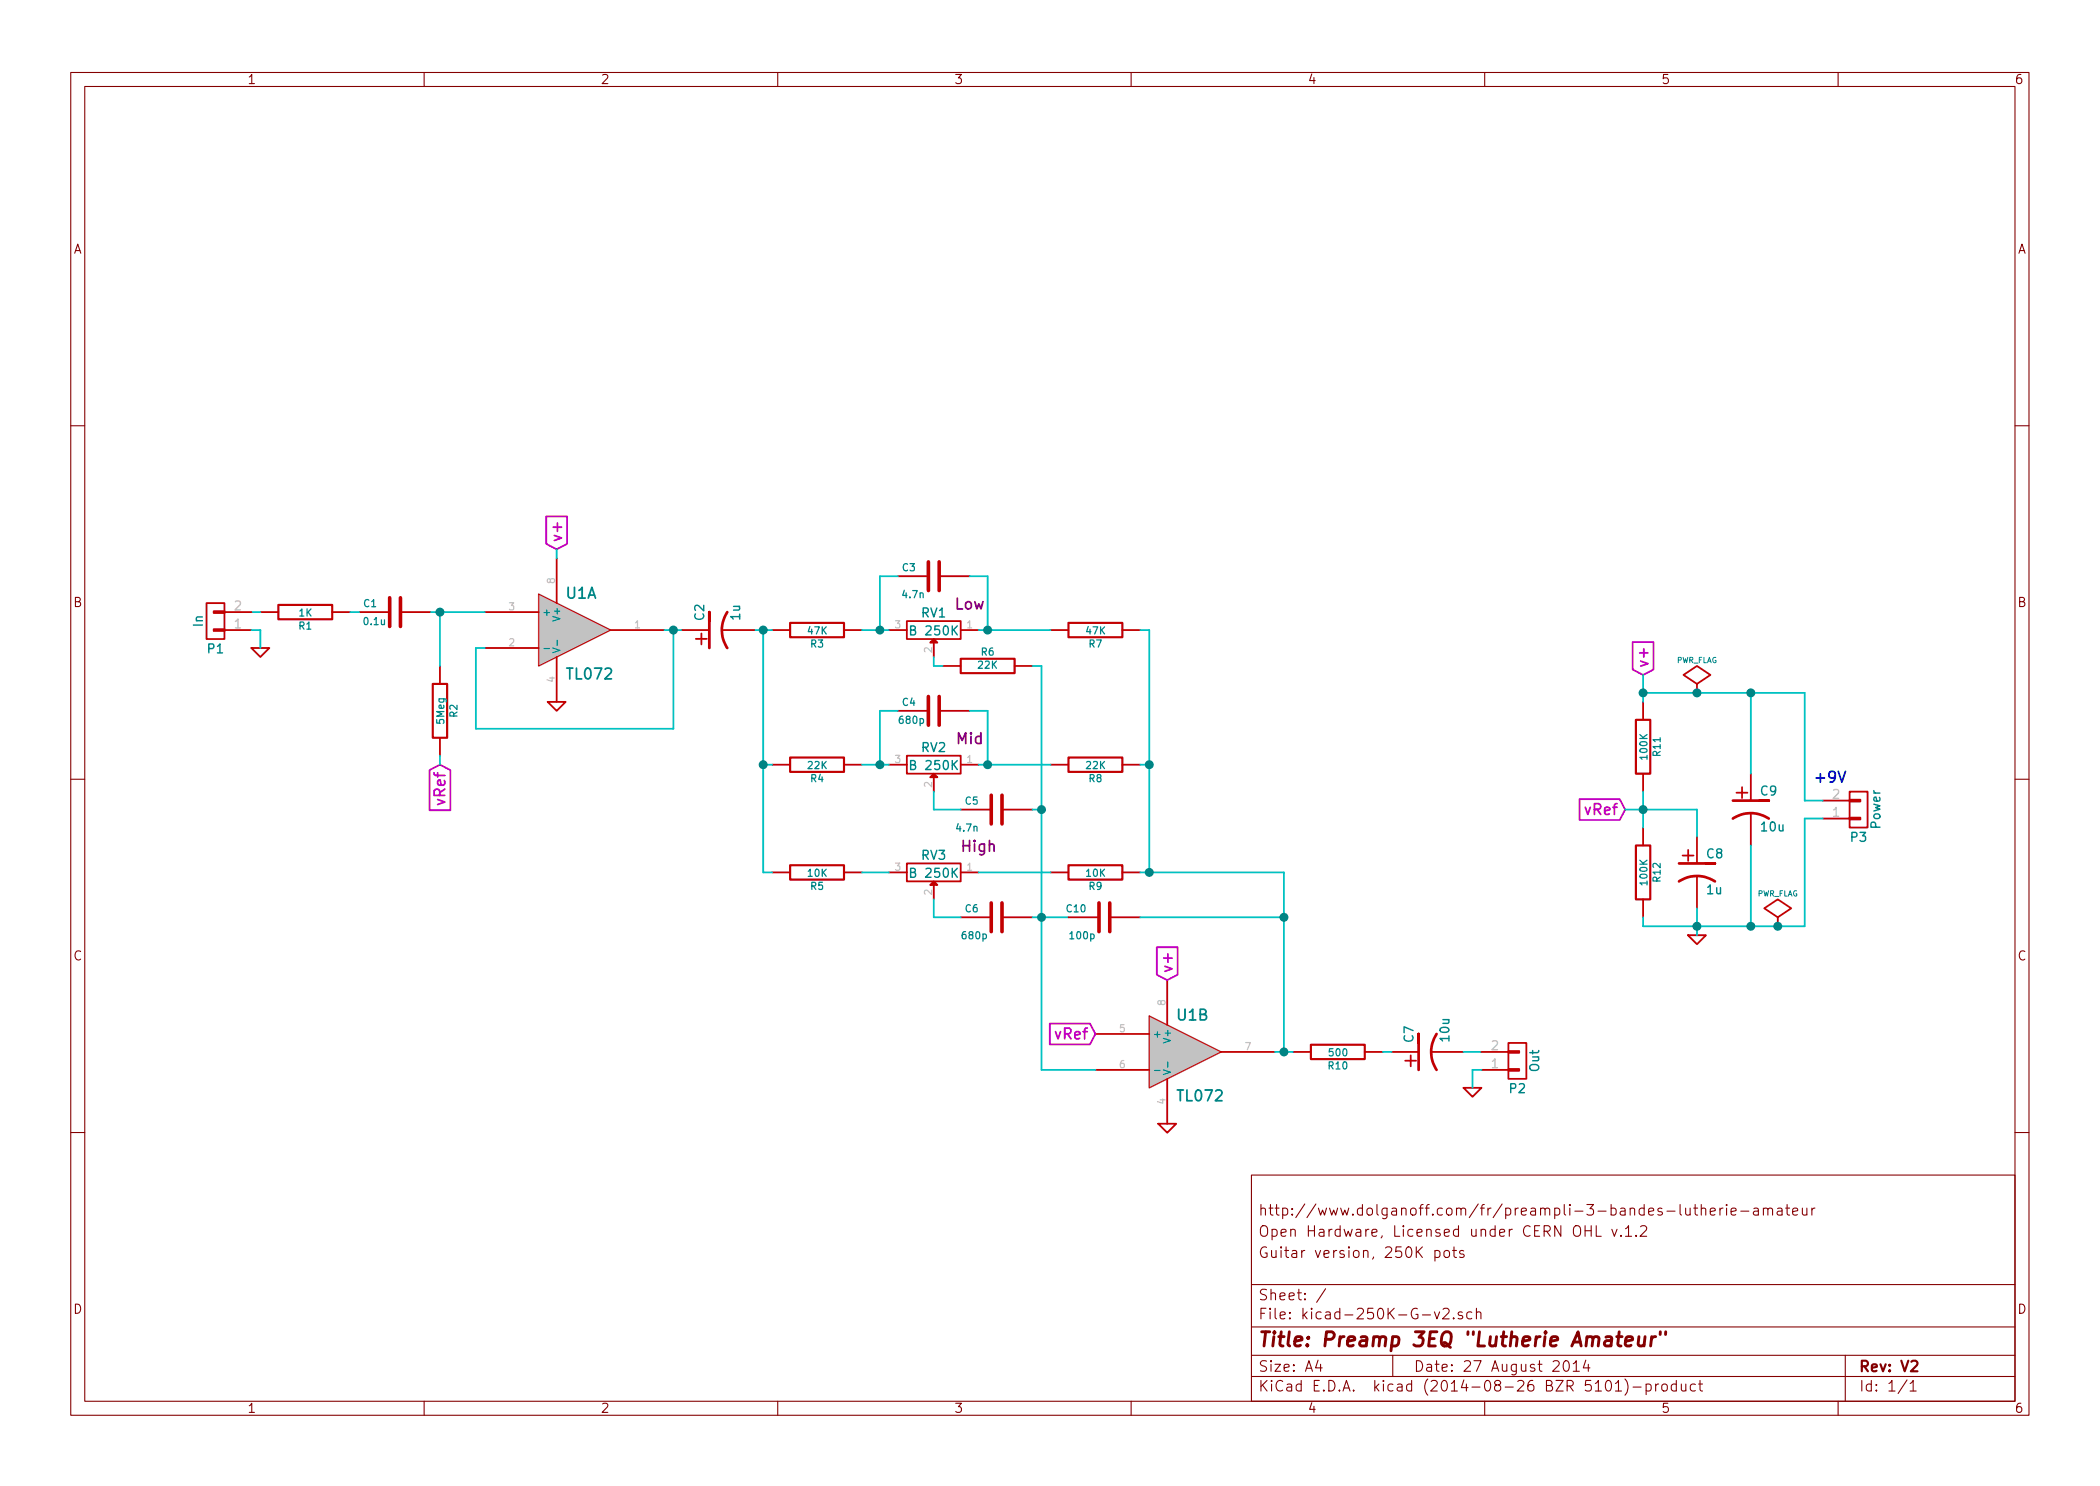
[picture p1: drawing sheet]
EESchema Schematic File Version 2
LIBS:power
LIBS:kicad-250K-G-v2-cache
EELAYER 24 0
EELAYER END
$Descr A4 11693 8268
encoding utf-8
Sheet 1 1
Title "Preamp 3EQ \"Lutherie Amateur\""
Date "27 August 2014"
Rev "V2"
Comp ""
Comment1 "Guitar version, 250K pots"
Comment2 "Open Hardware, Licensed under CERN OHL v.1.2"
Comment3 "http://www.dolganoff.com/fr/preampli-3-bandes-lutherie-amateur"
Comment4 ""
$EndDescr
$Comp
L TL072 U1
U 1 1
P 3200 3500
F 0 "U1" H 3150 3700 60  0000 L CNN
F 1 "TL072" H 3150 3250 60  0000 L CNN
F 2 "Custom:DIP-8_LARGE_PADS" H 3200 3500 60  0001 C CNN
F 3 "" H 3200 3500 60  0000 C CNN
	1    3200 3500
	1    0    0    -1  
$EndComp
$Comp
L TL072 U1
U 2 1
P 6600 5850
F 0 "U1" H 6550 6050 60  0000 L CNN
F 1 "TL072" H 6550 5600 60  0000 L CNN
F 2 "Custom:DIP-8_LARGE_PADS" H 6600 5850 60  0001 C CNN
F 3 "" H 6600 5850 60  0000 C CNN
	2    6600 5850
	1    0    0    -1  
$EndComp
$Comp
L R R1
U 1 1
P 1700 3400
F 0 "R1" V 1780 3400 40  0000 C CNN
F 1 "1K" V 1707 3401 40  0000 C CNN
F 2 "Custom:R3-LARGE_PADS" V 1630 3400 30  0001 C CNN
F 3 "" H 1700 3400 30  0000 C CNN
	1    1700 3400
	0    1    1    0   
$EndComp
$Comp
L C C1
U 1 1
P 2200 3400
F 0 "C1" V 2250 3500 40  0000 L CNN
F 1 "0.1u" V 2150 3450 40  0000 L CNN
F 2 "Custom:C2-LARGE_PADS" H 2238 3250 30  0001 C CNN
F 3 "" H 2200 3400 60  0000 C CNN
	1    2200 3400
	0    -1   -1   0   
$EndComp
$Comp
L R R2
U 1 1
P 2450 3950
F 0 "R2" V 2530 3950 40  0000 C CNN
F 1 "5Meg" V 2457 3951 40  0000 C CNN
F 2 "Custom:R3-LARGE_PADS" V 2380 3950 30  0001 C CNN
F 3 "" H 2450 3950 30  0000 C CNN
	1    2450 3950
	1    0    0    1   
$EndComp
Text GLabel 2450 4250 3    60   Input ~ 0
vRef
$Comp
L GND #PWR01
U 1 1
P 3100 3900
F 0 "#PWR01" H 3100 3900 30  0001 C CNN
F 1 "GND" H 3100 3830 30  0001 C CNN
F 2 "" H 3100 3900 60  0000 C CNN
F 3 "" H 3100 3900 60  0000 C CNN
	1    3100 3900
	1    0    0    -1  
$EndComp
Text GLabel 3100 3050 1    60   Input ~ 0
v+
$Comp
L R R3
U 1 1
P 4550 3500
F 0 "R3" V 4630 3500 40  0000 C CNN
F 1 "47K" V 4557 3501 40  0000 C CNN
F 2 "Custom:R3-LARGE_PADS" V 4480 3500 30  0001 C CNN
F 3 "" H 4550 3500 30  0000 C CNN
	1    4550 3500
	0    1    1    0   
$EndComp
$Comp
L R R4
U 1 1
P 4550 4250
F 0 "R4" V 4630 4250 40  0000 C CNN
F 1 "22K" V 4557 4251 40  0000 C CNN
F 2 "Custom:R3-LARGE_PADS" V 4480 4250 30  0001 C CNN
F 3 "" H 4550 4250 30  0000 C CNN
	1    4550 4250
	0    1    1    0   
$EndComp
$Comp
L R R9
U 1 1
P 6100 4850
F 0 "R9" V 6180 4850 40  0000 C CNN
F 1 "10K" V 6107 4851 40  0000 C CNN
F 2 "Custom:R3-LARGE_PADS" V 6030 4850 30  0001 C CNN
F 3 "" H 6100 4850 30  0000 C CNN
	1    6100 4850
	0    1    1    0   
$EndComp
$Comp
L POT RV1
U 1 1
P 5200 3500
F 0 "RV1" H 5200 3400 50  0000 C CNN
F 1 "B 250K" H 5200 3500 50  0000 C CNN
F 2 "Custom:SIL-3-LARGE_PADS" H 5200 3500 60  0001 C CNN
F 3 "" H 5200 3500 60  0000 C CNN
F 4 "Low" H 5000 3350 60  0000 C CNN "Field4"
	1    5200 3500
	-1   0    0    1   
$EndComp
$Comp
L C C3
U 1 1
P 5200 3200
F 0 "C3" V 5250 3300 40  0000 L CNN
F 1 "4.7n" V 5100 3250 40  0000 L CNN
F 2 "Custom:C2-LARGE_PADS" H 5238 3050 30  0001 C CNN
F 3 "" H 5200 3200 60  0000 C CNN
	1    5200 3200
	0    -1   -1   0   
$EndComp
$Comp
L R R7
U 1 1
P 6100 3500
F 0 "R7" V 6180 3500 40  0000 C CNN
F 1 "47K" V 6107 3501 40  0000 C CNN
F 2 "Custom:R3-LARGE_PADS" V 6030 3500 30  0001 C CNN
F 3 "" H 6100 3500 30  0000 C CNN
	1    6100 3500
	0    1    1    0   
$EndComp
$Comp
L C C4
U 1 1
P 5200 3950
F 0 "C4" V 5250 4050 40  0000 L CNN
F 1 "680p" V 5150 4000 40  0000 L CNN
F 2 "Custom:C2-LARGE_PADS" H 5238 3800 30  0001 C CNN
F 3 "" H 5200 3950 60  0000 C CNN
	1    5200 3950
	0    -1   -1   0   
$EndComp
$Comp
L POT RV2
U 1 1
P 5200 4250
F 0 "RV2" H 5200 4150 50  0000 C CNN
F 1 "B 250K" H 5200 4250 50  0000 C CNN
F 2 "Custom:SIL-3-LARGE_PADS" H 5200 4250 60  0001 C CNN
F 3 "" H 5200 4250 60  0000 C CNN
F 4 "Mid" H 5000 4100 60  0000 C CNN "Field4"
	1    5200 4250
	-1   0    0    1   
$EndComp
$Comp
L R R8
U 1 1
P 6100 4250
F 0 "R8" V 6180 4250 40  0000 C CNN
F 1 "22K" V 6107 4251 40  0000 C CNN
F 2 "Custom:R3-LARGE_PADS" V 6030 4250 30  0001 C CNN
F 3 "" H 6100 4250 30  0000 C CNN
	1    6100 4250
	0    1    1    0   
$EndComp
$Comp
L R R6
U 1 1
P 5500 3700
F 0 "R6" V 5580 3700 40  0000 C CNN
F 1 "22K" V 5507 3701 40  0000 C CNN
F 2 "Custom:R3-LARGE_PADS" V 5430 3700 30  0001 C CNN
F 3 "" H 5500 3700 30  0000 C CNN
	1    5500 3700
	0    -1   -1   0   
$EndComp
$Comp
L POT RV3
U 1 1
P 5200 4850
F 0 "RV3" H 5200 4750 50  0000 C CNN
F 1 "B 250K" H 5200 4850 50  0000 C CNN
F 2 "Custom:SIL-3-LARGE_PADS" H 5200 4850 60  0001 C CNN
F 3 "" H 5200 4850 60  0000 C CNN
F 4 "High" H 4950 4700 60  0000 C CNN "Field4"
	1    5200 4850
	-1   0    0    1   
$EndComp
$Comp
L C C5
U 1 1
P 5550 4500
F 0 "C5" V 5600 4600 40  0000 L CNN
F 1 "4.7n" V 5450 4600 40  0000 L CNN
F 2 "Custom:C2-LARGE_PADS" H 5588 4350 30  0001 C CNN
F 3 "" H 5550 4500 60  0000 C CNN
	1    5550 4500
	0    -1   -1   0   
$EndComp
$Comp
L R R5
U 1 1
P 4550 4850
F 0 "R5" V 4630 4850 40  0000 C CNN
F 1 "10K" V 4557 4851 40  0000 C CNN
F 2 "Custom:R3-LARGE_PADS" V 4480 4850 30  0001 C CNN
F 3 "" H 4550 4850 30  0000 C CNN
	1    4550 4850
	0    1    1    0   
$EndComp
$Comp
L C C6
U 1 1
P 5550 5100
F 0 "C6" V 5600 5200 40  0000 L CNN
F 1 "680p" V 5450 5150 40  0000 L CNN
F 2 "Custom:C2-LARGE_PADS" H 5588 4950 30  0001 C CNN
F 3 "" H 5550 5100 60  0000 C CNN
	1    5550 5100
	0    -1   -1   0   
$EndComp
Text GLabel 6100 5750 0    60   Input ~ 0
vRef
Text GLabel 6500 5450 1    60   Input ~ 0
v+
$Comp
L GND #PWR02
U 1 1
P 6500 6250
F 0 "#PWR02" H 6500 6250 30  0001 C CNN
F 1 "GND" H 6500 6180 30  0001 C CNN
F 2 "" H 6500 6250 60  0000 C CNN
F 3 "" H 6500 6250 60  0000 C CNN
	1    6500 6250
	1    0    0    -1  
$EndComp
$Comp
L R R10
U 1 1
P 7450 5850
F 0 "R10" V 7530 5850 40  0000 C CNN
F 1 "500" V 7457 5851 40  0000 C CNN
F 2 "Custom:R3-LARGE_PADS" V 7380 5850 30  0001 C CNN
F 3 "" H 7450 5850 30  0000 C CNN
	1    7450 5850
	0    1    1    0   
$EndComp
$Comp
L CP1 C7
U 1 1
P 7950 5850
F 0 "C7" H 8000 5950 50  0000 L CNN
F 1 "10u" H 8000 5750 50  0000 L CNN
F 2 "Custom:C1.5V7-LARGE_PADS" H 7950 5850 60  0001 C CNN
F 3 "" H 7950 5850 60  0000 C CNN
	1    7950 5850
	0    -1   -1   0   
$EndComp
$Comp
L R R11
U 1 1
P 9150 4150
F 0 "R11" V 9230 4150 40  0000 C CNN
F 1 "100K" V 9157 4151 40  0000 C CNN
F 2 "Custom:R3-LARGE_PADS" V 9080 4150 30  0001 C CNN
F 3 "" H 9150 4150 30  0000 C CNN
	1    9150 4150
	1    0    0    1   
$EndComp
$Comp
L R R12
U 1 1
P 9150 4850
F 0 "R12" V 9230 4850 40  0000 C CNN
F 1 "100K" V 9157 4851 40  0000 C CNN
F 2 "Custom:R3-LARGE_PADS" V 9080 4850 30  0001 C CNN
F 3 "" H 9150 4850 30  0000 C CNN
	1    9150 4850
	1    0    0    1   
$EndComp
$Comp
L CP1 C8
U 1 1
P 9450 4850
F 0 "C8" H 9500 4950 50  0000 L CNN
F 1 "1u" H 9500 4750 50  0000 L CNN
F 2 "Custom:C1.5V7-LARGE_PADS" H 9450 4850 60  0001 C CNN
F 3 "" H 9450 4850 60  0000 C CNN
	1    9450 4850
	1    0    0    -1  
$EndComp
$Comp
L CP1 C9
U 1 1
P 9750 4500
F 0 "C9" H 9800 4600 50  0000 L CNN
F 1 "10u" H 9800 4400 50  0000 L CNN
F 2 "Custom:C1.5V7-LARGE_PADS" H 9750 4500 60  0001 C CNN
F 3 "" H 9750 4500 60  0000 C CNN
	1    9750 4500
	1    0    0    -1  
$EndComp
$Comp
L GND #PWR03
U 1 1
P 9450 5200
F 0 "#PWR03" H 9450 5200 30  0001 C CNN
F 1 "GND" H 9450 5130 30  0001 C CNN
F 2 "" H 9450 5200 60  0000 C CNN
F 3 "" H 9450 5200 60  0000 C CNN
	1    9450 5200
	1    0    0    -1  
$EndComp
Text GLabel 9150 3750 1    60   Input ~ 0
v+
Text GLabel 9050 4500 0    60   Input ~ 0
vRef
$Comp
L CONN_01X02 P3
U 1 1
P 10350 4500
F 0 "P3" H 10350 4650 50  0000 C CNN
F 1 "Power" V 10450 4500 50  0000 C CNN
F 2 "Custom:SIL-2-LARGE_PADS" H 10350 4500 60  0001 C CNN
F 3 "" H 10350 4500 60  0000 C CNN
	1    10350 4500
	1    0    0    1   
$EndComp
Wire Wire Line
	2400 3400 2700 3400
Wire Wire Line
	2700 3600 2650 3600
Wire Wire Line
	2650 3600 2650 4050
Wire Wire Line
	2650 4050 3750 4050
Wire Wire Line
	3750 4050 3750 3500
Wire Wire Line
	3700 3500 3800 3500
Wire Wire Line
	2450 3400 2450 3700
Connection ~ 2450 3400
Wire Wire Line
	1950 3400 2000 3400
Wire Wire Line
	1400 3400 1450 3400
Wire Wire Line
	2450 4250 2450 4200
Wire Wire Line
	3100 3050 3100 3100
Connection ~ 3750 3500
Wire Wire Line
	4900 3500 4900 3200
Wire Wire Line
	4900 3200 5000 3200
Wire Wire Line
	5400 3200 5500 3200
Wire Wire Line
	5500 3200 5500 3500
Wire Wire Line
	5450 3500 5850 3500
Connection ~ 5500 3500
Wire Wire Line
	4800 3500 4950 3500
Connection ~ 4900 3500
Wire Wire Line
	4800 4250 4950 4250
Wire Wire Line
	4900 4250 4900 3950
Wire Wire Line
	4900 3950 5000 3950
Wire Wire Line
	5450 4250 5850 4250
Wire Wire Line
	5500 4250 5500 3950
Wire Wire Line
	5500 3950 5400 3950
Connection ~ 5500 4250
Connection ~ 4900 4250
Wire Wire Line
	4300 4250 4250 4250
Wire Wire Line
	4250 3500 4250 4850
Wire Wire Line
	4200 3500 4300 3500
Connection ~ 4250 3500
Wire Wire Line
	5200 3650 5200 3700
Wire Wire Line
	5200 4400 5200 4500
Wire Wire Line
	5800 3700 5800 5950
Wire Wire Line
	5800 4500 5750 4500
Wire Wire Line
	4250 4850 4300 4850
Connection ~ 4250 4250
Wire Wire Line
	4800 4850 4950 4850
Wire Wire Line
	5450 4850 5850 4850
Wire Wire Line
	5200 5100 5200 5000
Wire Wire Line
	5750 5100 5950 5100
Connection ~ 5800 4500
Wire Wire Line
	6350 3500 6400 3500
Wire Wire Line
	6400 3500 6400 4850
Wire Wire Line
	6400 4250 6350 4250
Wire Wire Line
	6350 4850 7150 4850
Connection ~ 6400 4250
Connection ~ 5800 5100
Wire Wire Line
	7150 4850 7150 5850
Connection ~ 6400 4850
Wire Wire Line
	5350 5100 5200 5100
Wire Wire Line
	5200 4500 5350 4500
Wire Wire Line
	5200 3700 5250 3700
Wire Wire Line
	5750 3700 5800 3700
Wire Wire Line
	5800 5950 6100 5950
Wire Wire Line
	7100 5850 7200 5850
Connection ~ 7150 5850
Wire Wire Line
	7750 5850 7700 5850
Wire Wire Line
	9150 4400 9150 4600
Wire Wire Line
	8250 5850 8150 5850
Wire Wire Line
	9050 4500 9450 4500
Wire Wire Line
	9450 4500 9450 4650
Connection ~ 9150 4500
Wire Wire Line
	9150 5100 9150 5150
Wire Wire Line
	9150 5150 10050 5150
Wire Wire Line
	9450 5050 9450 5200
Wire Wire Line
	9750 3850 9750 4300
Wire Wire Line
	9150 3850 10050 3850
Wire Wire Line
	9150 3750 9150 3900
Wire Wire Line
	9750 5150 9750 4700
Connection ~ 9450 5150
Connection ~ 9150 3850
Wire Wire Line
	10150 4450 10050 4450
Wire Wire Line
	10050 4450 10050 3850
Connection ~ 9750 3850
Wire Wire Line
	10150 4550 10050 4550
Wire Wire Line
	10050 4550 10050 5150
Connection ~ 9750 5150
$Comp
L PWR_FLAG #FLG04
U 1 1
P 9450 3850
F 0 "#FLG04" H 9450 3945 30  0001 C CNN
F 1 "PWR_FLAG" H 9450 4030 30  0000 C CNN
F 2 "" H 9450 3850 60  0000 C CNN
F 3 "" H 9450 3850 60  0000 C CNN
	1    9450 3850
	1    0    0    -1  
$EndComp
Connection ~ 9450 3850
$Comp
L PWR_FLAG #FLG05
U 1 1
P 9900 5150
F 0 "#FLG05" H 9900 5245 30  0001 C CNN
F 1 "PWR_FLAG" H 9900 5330 30  0000 C CNN
F 2 "" H 9900 5150 60  0000 C CNN
F 3 "" H 9900 5150 60  0000 C CNN
	1    9900 5150
	1    0    0    -1  
$EndComp
Connection ~ 9900 5150
Text Notes 10100 4350 0    60   ~ 0
+9V
$Comp
L CP1 C2
U 1 1
P 4000 3500
F 0 "C2" H 4050 3600 50  0000 L CNN
F 1 "1u" H 4050 3400 50  0000 L CNN
F 2 "Custom:C1.5V7-LARGE_PADS" H 4000 3500 60  0001 C CNN
F 3 "" H 4000 3500 60  0000 C CNN
	1    4000 3500
	0    -1   -1   0   
$EndComp
$Comp
L CONN_01X02 P2
U 1 1
P 8450 5900
F 0 "P2" H 8450 6050 50  0000 C CNN
F 1 "Out" V 8550 5900 50  0000 C CNN
F 2 "Custom:SIL-2-LARGE_PADS" H 8450 5900 60  0001 C CNN
F 3 "" H 8450 5900 60  0000 C CNN
	1    8450 5900
	1    0    0    1   
$EndComp
$Comp
L GND #PWR06
U 1 1
P 8200 6050
F 0 "#PWR06" H 8200 6050 30  0001 C CNN
F 1 "GND" H 8200 5980 30  0001 C CNN
F 2 "" H 8200 6050 60  0000 C CNN
F 3 "" H 8200 6050 60  0000 C CNN
	1    8200 6050
	1    0    0    -1  
$EndComp
Wire Wire Line
	8200 6050 8200 5950
Wire Wire Line
	8200 5950 8250 5950
$Comp
L CONN_01X02 P1
U 1 1
P 1200 3450
F 0 "P1" H 1200 3600 50  0000 C CNN
F 1 "In" V 1300 3450 50  0000 C CNN
F 2 "Custom:SIL-2-LARGE_PADS" H 1200 3450 60  0001 C CNN
F 3 "" H 1200 3450 60  0000 C CNN
	1    1200 3450
	-1   0    0    1   
$EndComp
$Comp
L GND #PWR07
U 1 1
P 1450 3600
F 0 "#PWR07" H 1450 3600 30  0001 C CNN
F 1 "GND" H 1450 3530 30  0001 C CNN
F 2 "" H 1450 3600 60  0000 C CNN
F 3 "" H 1450 3600 60  0000 C CNN
	1    1450 3600
	1    0    0    -1  
$EndComp
Wire Wire Line
	1450 3600 1450 3500
Wire Wire Line
	1450 3500 1400 3500
$Comp
L C C10
U 1 1
P 6150 5100
F 0 "C10" V 6200 5200 40  0000 L CNN
F 1 "100p" V 6050 5150 40  0000 L CNN
F 2 "Custom:C2-LARGE_PADS" H 6188 4950 30  0001 C CNN
F 3 "" H 6150 5100 60  0000 C CNN
	1    6150 5100
	0    -1   -1   0   
$EndComp
Wire Wire Line
	6350 5100 7150 5100
Connection ~ 7150 5100
$EndSCHEMATC
